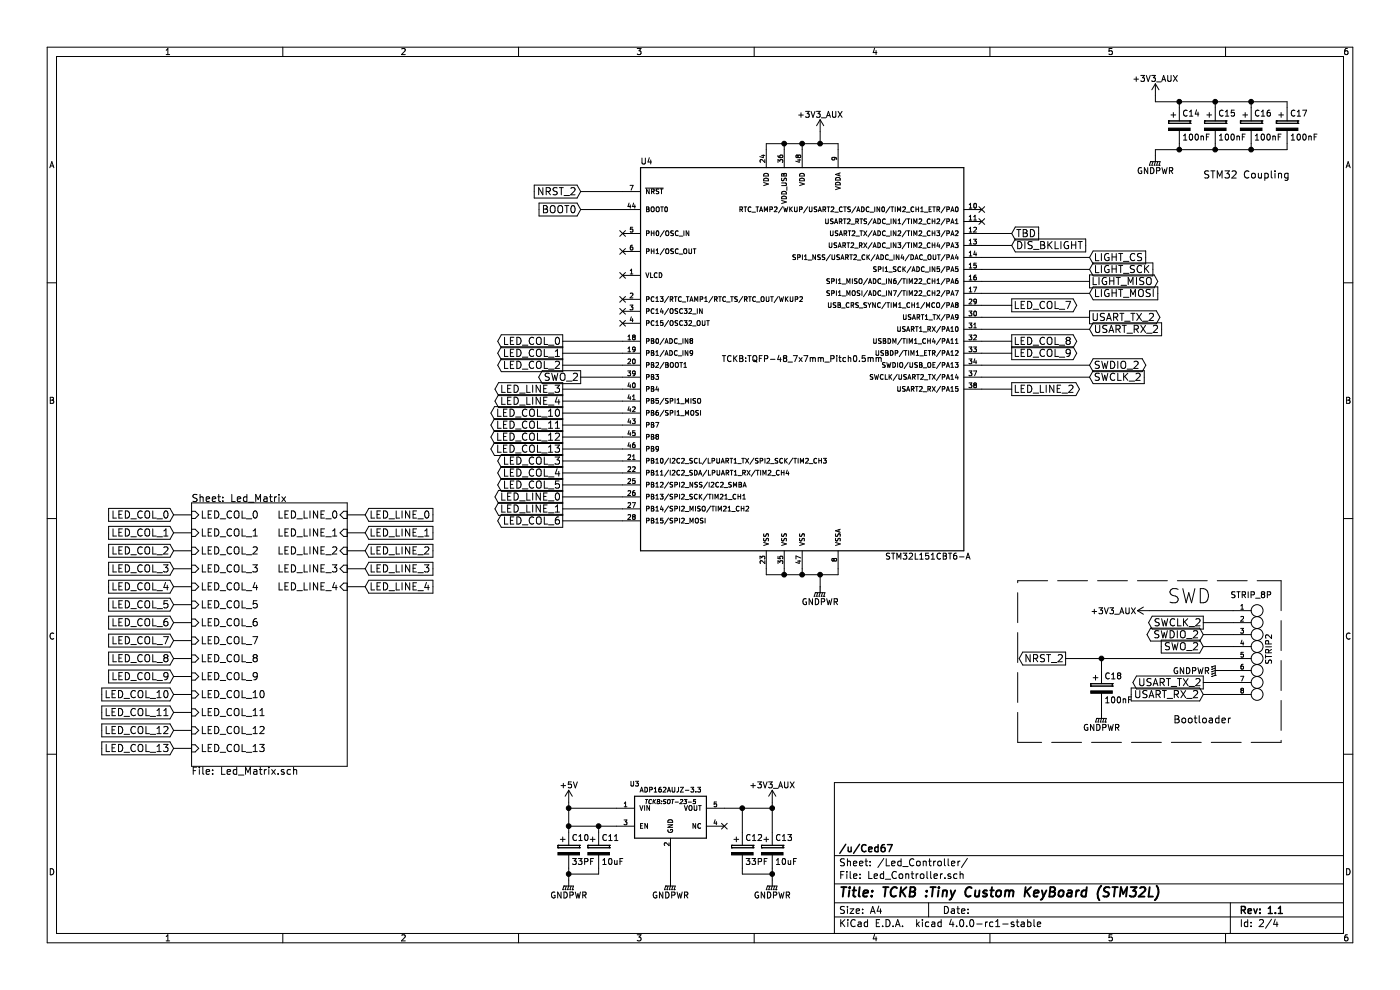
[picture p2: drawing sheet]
EESchema Schematic File Version 2
LIBS:power
LIBS:device
LIBS:transistors
LIBS:conn
LIBS:linear
LIBS:regul
LIBS:74xx
LIBS:cmos4000
LIBS:adc-dac
LIBS:memory
LIBS:xilinx
LIBS:microcontrollers
LIBS:dsp
LIBS:microchip
LIBS:analog_switches
LIBS:motorola
LIBS:texas
LIBS:intel
LIBS:audio
LIBS:interface
LIBS:digital-audio
LIBS:philips
LIBS:display
LIBS:cypress
LIBS:siliconi
LIBS:opto
LIBS:atmel
LIBS:contrib
LIBS:valves
LIBS:TCKB
LIBS:TCKB-cache
EELAYER 25 0
EELAYER END
$Descr A4 11693 8268
encoding utf-8
Sheet 2 4
Title "TCKB :Tiny Custom KeyBoard (STM32L)"
Date ""
Rev "1.1"
Comp "/u/Ced67"
Comment1 ""
Comment2 ""
Comment3 ""
Comment4 ""
$EndDescr
$Comp
L GNDPWR #PWR019
U 1 1
P 6850 4900
F 0 "#PWR019" H 6850 4700 50  0001 C CNN
F 1 "GNDPWR" H 6850 4770 50  0000 C CNN
F 2 "" H 6850 4850 60  0000 C CNN
F 3 "" H 6850 4850 60  0000 C CNN
	1    6850 4900
	1    0    0    -1  
$EndComp
Wire Wire Line
	6400 4750 6400 4800
Wire Wire Line
	6400 4800 7000 4800
Wire Wire Line
	7000 4800 7000 4750
Wire Wire Line
	6550 4750 6550 4800
Connection ~ 6550 4800
Wire Wire Line
	6700 4750 6700 4800
Connection ~ 6700 4800
$Comp
L CP C14
U 1 1
P 9850 1050
F 0 "C14" H 9875 1150 50  0000 L CNN
F 1 "100nF" H 9875 950 50  0000 L CNN
F 2 "TCKB:C_0805" H 9888 900 30  0001 C CNN
F 3 "" H 9850 1050 60  0000 C CNN
	1    9850 1050
	1    0    0    -1  
$EndComp
$Comp
L GNDPWR #PWR020
U 1 1
P 9650 1300
F 0 "#PWR020" H 9650 1100 50  0001 C CNN
F 1 "GNDPWR" H 9650 1170 50  0000 C CNN
F 2 "" H 9650 1250 60  0000 C CNN
F 3 "" H 9650 1250 60  0000 C CNN
	1    9650 1300
	1    0    0    -1  
$EndComp
Wire Wire Line
	9650 1300 9650 1250
Text GLabel 10050 5200 0    60   Output ~ 0
SWCLK_2
Text GLabel 10050 5300 0    60   BiDi ~ 0
SWDIO_2
Text GLabel 8900 5500 0    60   Output ~ 0
NRST_2
Text GLabel 9100 3150 2    60   Input ~ 0
SWCLK_2
Text GLabel 9100 3050 2    60   BiDi ~ 0
SWDIO_2
Text GLabel 4850 1600 0    60   Input ~ 0
NRST_2
Text GLabel 4850 3150 0    60   Output ~ 0
SWO_2
Wire Wire Line
	8200 3050 9100 3050
Wire Wire Line
	8200 3150 9100 3150
Wire Wire Line
	6400 1250 6400 1200
Wire Wire Line
	6400 1200 7000 1200
Wire Wire Line
	7000 1200 7000 1250
Wire Wire Line
	6700 1250 6700 1200
Connection ~ 6700 1200
Wire Wire Line
	6550 1250 6550 1200
Connection ~ 6550 1200
$Comp
L STM32L053C8 U4
U 1 1
P 6700 3000
F 0 "U4" H 5400 4650 50  0000 C CNN
F 1 "STM32L151CBT6-A" H 7750 1350 50  0000 C CNN
F 2 "TCKB:TQFP-48_7x7mm_Pitch0.5mm" H 6700 3000 50  0000 C CNN
F 3 "" H 6700 3000 60  0000 C CNN
	1    6700 3000
	1    0    0    -1  
$EndComp
Text Notes 10050 1500 0    60   ~ 0
STM32 Coupling
$Comp
L CP C15
U 1 1
P 10150 1050
F 0 "C15" H 10175 1150 50  0000 L CNN
F 1 "100nF" H 10175 950 50  0000 L CNN
F 2 "TCKB:C_0805" H 10188 900 30  0001 C CNN
F 3 "" H 10150 1050 60  0000 C CNN
	1    10150 1050
	1    0    0    -1  
$EndComp
$Comp
L CP C17
U 1 1
P 10750 1050
F 0 "C17" H 10775 1150 50  0000 L CNN
F 1 "100nF" H 10775 950 50  0000 L CNN
F 2 "TCKB:C_0805" H 10788 900 30  0001 C CNN
F 3 "" H 10750 1050 60  0000 C CNN
	1    10750 1050
	1    0    0    -1  
$EndComp
$Comp
L CP C16
U 1 1
P 10450 1050
F 0 "C16" H 10475 1150 50  0000 L CNN
F 1 "100nF" H 10475 950 50  0000 L CNN
F 2 "TCKB:C_0805" H 10488 900 30  0001 C CNN
F 3 "" H 10450 1050 60  0000 C CNN
	1    10450 1050
	1    0    0    -1  
$EndComp
NoConn ~ 5200 2300
Wire Wire Line
	9650 850  10750 850 
Wire Wire Line
	10750 850  10750 900 
Wire Wire Line
	9650 1250 10750 1250
Wire Wire Line
	10750 1250 10750 1200
Wire Wire Line
	10450 1200 10450 1250
Connection ~ 10450 1250
Wire Wire Line
	10150 1200 10150 1250
Connection ~ 10150 1250
Wire Wire Line
	9850 1200 9850 1250
Connection ~ 9850 1250
Wire Wire Line
	9850 900  9850 850 
Connection ~ 9850 850 
Wire Wire Line
	10150 900  10150 850 
Connection ~ 10150 850 
Wire Wire Line
	10450 900  10450 850 
Connection ~ 10450 850 
Text GLabel 10050 5800 0    60   Input ~ 0
USART_RX_2
Text GLabel 10050 5700 0    60   Output ~ 0
USART_TX_2
Text GLabel 9100 2750 2    60   Input ~ 0
USART_RX_2
Text GLabel 9100 2650 2    60   Output ~ 0
USART_TX_2
Wire Wire Line
	8200 2650 9100 2650
Wire Wire Line
	8200 2750 9100 2750
Text GLabel 9100 2450 2    60   Input ~ 0
LIGHT_MOSI
Text GLabel 9100 2350 2    60   Output ~ 0
LIGHT_MISO
Text GLabel 9100 2250 2    60   Input ~ 0
LIGHT_SCK
Text GLabel 9100 2150 2    60   Input ~ 0
LIGHT_CS
Wire Wire Line
	8200 2150 9100 2150
Wire Wire Line
	9100 2250 8200 2250
Wire Wire Line
	8200 2350 9100 2350
Wire Wire Line
	9100 2450 8200 2450
Wire Wire Line
	5200 1600 4850 1600
Text GLabel 4850 1750 0    60   Input ~ 0
BOOT0
Wire Wire Line
	4850 1750 5200 1750
$Comp
L GNDPWR #PWR021
U 1 1
P 5600 7350
F 0 "#PWR021" H 5600 7150 50  0001 C CNN
F 1 "GNDPWR" H 5600 7220 50  0000 C CNN
F 2 "" H 5600 7300 60  0000 C CNN
F 3 "" H 5600 7300 60  0000 C CNN
	1    5600 7350
	1    0    0    -1  
$EndComp
$Comp
L CP C13
U 1 1
P 6450 7100
F 0 "C13" H 6475 7200 50  0000 L CNN
F 1 "10uF" H 6475 7000 50  0000 L CNN
F 2 "TCKB:C_0805" H 6488 6950 30  0001 C CNN
F 3 "" H 6450 7100 60  0000 C CNN
	1    6450 7100
	1    0    0    -1  
$EndComp
$Comp
L +5V #PWR022
U 1 1
P 4750 6700
F 0 "#PWR022" H 4750 6550 50  0001 C CNN
F 1 "+5V" H 4750 6840 50  0000 C CNN
F 2 "" H 4750 6700 60  0000 C CNN
F 3 "" H 4750 6700 60  0000 C CNN
	1    4750 6700
	1    0    0    -1  
$EndComp
$Comp
L CP C12
U 1 1
P 6200 7100
F 0 "C12" H 6225 7200 50  0000 L CNN
F 1 "33PF" H 6225 7000 50  0000 L CNN
F 2 "TCKB:C_0805" H 6238 6950 30  0001 C CNN
F 3 "" H 6200 7100 60  0000 C CNN
	1    6200 7100
	1    0    0    -1  
$EndComp
$Comp
L CP C10
U 1 1
P 4750 7100
F 0 "C10" H 4775 7200 50  0000 L CNN
F 1 "33PF" H 4775 7000 50  0000 L CNN
F 2 "TCKB:C_0805" H 4788 6950 30  0001 C CNN
F 3 "" H 4750 7100 60  0000 C CNN
	1    4750 7100
	1    0    0    -1  
$EndComp
$Comp
L CP C11
U 1 1
P 5000 7100
F 0 "C11" H 5025 7200 50  0000 L CNN
F 1 "10uF" H 5025 7000 50  0000 L CNN
F 2 "TCKB:C_0805" H 5038 6950 30  0001 C CNN
F 3 "" H 5000 7100 60  0000 C CNN
	1    5000 7100
	1    0    0    -1  
$EndComp
Wire Wire Line
	4750 6700 4750 6950
Wire Wire Line
	4750 6900 5150 6900
Connection ~ 4750 6900
Wire Wire Line
	5150 6750 4750 6750
Connection ~ 4750 6750
Wire Wire Line
	5000 6900 5000 6950
Connection ~ 5000 6900
Wire Wire Line
	5600 7350 5600 7100
$Comp
L GNDPWR #PWR023
U 1 1
P 4750 7350
F 0 "#PWR023" H 4750 7150 50  0001 C CNN
F 1 "GNDPWR" H 4750 7220 50  0000 C CNN
F 2 "" H 4750 7300 60  0000 C CNN
F 3 "" H 4750 7300 60  0000 C CNN
	1    4750 7350
	1    0    0    -1  
$EndComp
$Comp
L GNDPWR #PWR024
U 1 1
P 6450 7350
F 0 "#PWR024" H 6450 7150 50  0001 C CNN
F 1 "GNDPWR" H 6450 7220 50  0000 C CNN
F 2 "" H 6450 7300 60  0000 C CNN
F 3 "" H 6450 7300 60  0000 C CNN
	1    6450 7350
	1    0    0    -1  
$EndComp
Wire Wire Line
	4750 7250 4750 7350
Wire Wire Line
	5000 7250 5000 7300
Wire Wire Line
	5000 7300 4750 7300
Connection ~ 4750 7300
Wire Wire Line
	6450 7250 6450 7350
Wire Wire Line
	6200 7250 6200 7300
Wire Wire Line
	6200 7300 6450 7300
Connection ~ 6450 7300
Wire Wire Line
	6200 6950 6200 6750
NoConn ~ 6050 6900
$Comp
L ADP162AUJZ-3.3 U3
U 1 1
P 5600 6800
F 0 "U3" H 5300 7050 40  0000 C CNN
F 1 "ADP162AUJZ-3.3" H 5600 7000 40  0000 C CNN
F 2 "TCKB:SOT-23-5" H 5600 6900 35  0000 C CIN
F 3 "" H 5600 6800 60  0000 C CNN
	1    5600 6800
	1    0    0    -1  
$EndComp
Text GLabel 1450 4450 0    60   Input ~ 0
LED_COL_1
Text GLabel 1450 4600 0    60   Input ~ 0
LED_COL_2
Text GLabel 1450 4750 0    60   Input ~ 0
LED_COL_3
Text GLabel 1450 4900 0    60   Input ~ 0
LED_COL_4
Text GLabel 1450 5050 0    60   Input ~ 0
LED_COL_5
Text GLabel 1450 5200 0    60   Input ~ 0
LED_COL_6
Text GLabel 1450 5350 0    60   Input ~ 0
LED_COL_7
Text GLabel 1450 5500 0    60   Input ~ 0
LED_COL_8
Text GLabel 1450 5650 0    60   Input ~ 0
LED_COL_9
Text GLabel 1450 5800 0    60   Input ~ 0
LED_COL_10
Text GLabel 1450 5950 0    60   Input ~ 0
LED_COL_11
Text GLabel 1450 6100 0    60   Input ~ 0
LED_COL_12
Text GLabel 1450 6250 0    60   Input ~ 0
LED_COL_13
Text GLabel 1450 4300 0    60   Input ~ 0
LED_COL_0
Text GLabel 3050 4450 2    60   Input ~ 0
LED_LINE_1
Text GLabel 3050 4600 2    60   Input ~ 0
LED_LINE_2
Text GLabel 3050 4750 2    60   Input ~ 0
LED_LINE_3
Text GLabel 3050 4900 2    60   Input ~ 0
LED_LINE_4
Text GLabel 3050 4300 2    60   Input ~ 0
LED_LINE_0
Wire Wire Line
	1450 4300 1600 4300
Wire Wire Line
	1600 4450 1450 4450
Wire Wire Line
	1450 4600 1600 4600
Wire Wire Line
	1600 4750 1450 4750
Wire Wire Line
	1450 4900 1600 4900
Wire Wire Line
	1600 5050 1450 5050
Wire Wire Line
	1450 5200 1600 5200
Wire Wire Line
	1600 5350 1450 5350
Wire Wire Line
	1600 5500 1450 5500
Wire Wire Line
	1450 5650 1600 5650
Wire Wire Line
	1600 5800 1450 5800
Wire Wire Line
	1450 5950 1600 5950
Wire Wire Line
	1600 6100 1450 6100
Wire Wire Line
	1450 6250 1600 6250
Wire Wire Line
	2900 4300 3050 4300
Wire Wire Line
	3050 4450 2900 4450
Wire Wire Line
	2900 4600 3050 4600
Wire Wire Line
	3050 4750 2900 4750
Wire Wire Line
	2900 4900 3050 4900
$Comp
L +3V3_AUX #PWR025
U 1 1
P 6450 6700
F 0 "#PWR025" H 6450 6550 50  0001 C CNN
F 1 "+3V3_AUX" H 6450 6840 50  0000 C CNN
F 2 "" H 6450 6700 60  0000 C CNN
F 3 "" H 6450 6700 60  0000 C CNN
	1    6450 6700
	1    0    0    -1  
$EndComp
Wire Wire Line
	6050 6750 6450 6750
Wire Wire Line
	6450 6700 6450 6950
Connection ~ 6200 6750
Connection ~ 6450 6750
$Comp
L +3V3_AUX #PWR026
U 1 1
P 6850 1100
F 0 "#PWR026" H 6850 950 50  0001 C CNN
F 1 "+3V3_AUX" H 6850 1240 50  0000 C CNN
F 2 "" H 6850 1100 60  0000 C CNN
F 3 "" H 6850 1100 60  0000 C CNN
	1    6850 1100
	1    0    0    -1  
$EndComp
Wire Wire Line
	6850 1100 6850 1200
Connection ~ 6850 1200
$Comp
L +3V3_AUX #PWR027
U 1 1
P 9650 800
F 0 "#PWR027" H 9650 650 50  0001 C CNN
F 1 "+3V3_AUX" H 9650 940 50  0000 C CNN
F 2 "" H 9650 800 60  0000 C CNN
F 3 "" H 9650 800 60  0000 C CNN
	1    9650 800 
	1    0    0    -1  
$EndComp
Wire Wire Line
	9650 800  9650 850 
$Comp
L +3V3_AUX #PWR028
U 1 1
P 9600 5100
F 0 "#PWR028" H 9600 4950 50  0001 C CNN
F 1 "+3V3_AUX" V 9600 5400 50  0000 C CNN
F 2 "" H 9600 5100 60  0000 C CNN
F 3 "" H 9600 5100 60  0000 C CNN
	1    9600 5100
	0    -1   -1   0   
$EndComp
Text GLabel 10050 5400 0    60   Input ~ 0
SWO_2
$Comp
L CP C18
U 1 1
P 9200 5750
F 0 "C18" H 9225 5850 50  0000 L CNN
F 1 "100nF" H 9225 5650 50  0000 L CNN
F 2 "TCKB:C_0805" H 9238 5600 30  0001 C CNN
F 3 "" H 9200 5750 60  0000 C CNN
	1    9200 5750
	1    0    0    -1  
$EndComp
$Comp
L STRIP_8P STRIP2
U 1 1
P 10300 5100
F 0 "STRIP2" V 10600 4650 50  0000 L CNN
F 1 "STRIP_8P" H 10450 5200 50  0000 C BNN
F 2 "TCKB:SlantedStrip8p" H 10450 5100 60  0001 C CNN
F 3 "" H 10450 5100 60  0000 C CNN
	1    10300 5100
	1    0    0    -1  
$EndComp
$Comp
L GNDPWR #PWR029
U 1 1
P 10200 5600
F 0 "#PWR029" H 10200 5400 50  0001 C CNN
F 1 "GNDPWR" V 10200 5350 50  0000 C CNN
F 2 "" H 10200 5550 60  0000 C CNN
F 3 "" H 10200 5550 60  0000 C CNN
	1    10200 5600
	0    1    -1   0   
$EndComp
Wire Wire Line
	9600 5100 10300 5100
Wire Wire Line
	10300 5200 10050 5200
$Comp
L GNDPWR #PWR030
U 1 1
P 9200 5950
F 0 "#PWR030" H 9200 5750 50  0001 C CNN
F 1 "GNDPWR" H 9200 5820 50  0000 C CNN
F 2 "" H 9200 5900 60  0000 C CNN
F 3 "" H 9200 5900 60  0000 C CNN
	1    9200 5950
	1    0    0    -1  
$EndComp
Text Notes 9750 5050 0    118  ~ 0
SWD
Text Notes 9800 6050 0    60   ~ 0
Bootloader
Wire Wire Line
	8900 5500 10300 5500
Wire Wire Line
	10050 5700 10300 5700
Wire Wire Line
	10300 5800 10050 5800
Wire Wire Line
	9200 5600 9200 5500
Connection ~ 9200 5500
Wire Wire Line
	9200 5950 9200 5900
Wire Notes Line
	10700 4850 10700 6200
Wire Notes Line
	10700 6200 8500 6200
Wire Notes Line
	8500 6200 8500 4850
Wire Notes Line
	8500 4850 10700 4850
Wire Wire Line
	10300 5300 10050 5300
Wire Wire Line
	10050 5400 10300 5400
Wire Wire Line
	10300 5600 10200 5600
Wire Wire Line
	6850 4900 6850 4800
Connection ~ 6850 4800
$Sheet
S 1600 4200 1300 2200
U 5663F00B
F0 "Led_Matrix" 60
F1 "Led_Matrix.sch" 60
F2 "LED_LINE_1" I R 2900 4450 60 
F3 "LED_LINE_2" I R 2900 4600 60 
F4 "LED_LINE_3" I R 2900 4750 60 
F5 "LED_LINE_4" I R 2900 4900 60 
F6 "LED_COL_1" I L 1600 4450 60 
F7 "LED_COL_2" I L 1600 4600 60 
F8 "LED_COL_3" I L 1600 4750 60 
F9 "LED_COL_4" I L 1600 4900 60 
F10 "LED_COL_6" I L 1600 5200 60 
F11 "LED_COL_7" I L 1600 5350 60 
F12 "LED_COL_8" I L 1600 5500 60 
F13 "LED_COL_9" I L 1600 5650 60 
F14 "LED_COL_5" I L 1600 5050 60 
F15 "LED_COL_10" I L 1600 5800 60 
F16 "LED_COL_11" I L 1600 5950 60 
F17 "LED_COL_12" I L 1600 6100 60 
F18 "LED_COL_13" I L 1600 6250 60 
F19 "LED_LINE_0" I R 2900 4300 60 
F20 "LED_COL_0" I L 1600 4300 60 
$EndSheet
Text GLabel 8450 2050 2    60   Input ~ 0
DIS_BKLIGHT
Text GLabel 4700 4250 0    60   Output ~ 0
LED_LINE_1
Text GLabel 8450 3250 2    60   Output ~ 0
LED_LINE_2
Text GLabel 4700 3250 0    60   Output ~ 0
LED_LINE_3
Text GLabel 4700 3350 0    60   Output ~ 0
LED_LINE_4
Text GLabel 4700 4150 0    60   Output ~ 0
LED_LINE_0
Text GLabel 4700 2950 0    60   Output ~ 0
LED_COL_1
Text GLabel 4700 3050 0    60   Output ~ 0
LED_COL_2
Text GLabel 4700 3850 0    60   Output ~ 0
LED_COL_3
Text GLabel 4700 3950 0    60   Output ~ 0
LED_COL_4
Text GLabel 4700 4050 0    60   Output ~ 0
LED_COL_5
Text GLabel 4700 4350 0    60   Output ~ 0
LED_COL_6
Text GLabel 8450 2550 2    60   Output ~ 0
LED_COL_7
Text GLabel 8450 2850 2    60   Output ~ 0
LED_COL_8
Text GLabel 8450 2950 2    60   Output ~ 0
LED_COL_9
Text GLabel 4700 3450 0    60   Output ~ 0
LED_COL_10
Text GLabel 4700 3550 0    60   Output ~ 0
LED_COL_11
Text GLabel 4700 3650 0    60   Output ~ 0
LED_COL_12
Text GLabel 4700 3750 0    60   Output ~ 0
LED_COL_13
Text GLabel 4700 2850 0    60   Output ~ 0
LED_COL_0
Wire Wire Line
	4850 3150 5200 3150
Wire Wire Line
	4700 2850 5200 2850
Wire Wire Line
	4700 2950 5200 2950
Wire Wire Line
	5200 3050 4700 3050
Wire Wire Line
	4700 3850 5200 3850
Wire Wire Line
	5200 3950 4700 3950
Wire Wire Line
	4700 4050 5200 4050
Wire Wire Line
	5200 4150 4700 4150
Wire Wire Line
	4700 4250 5200 4250
Wire Wire Line
	4700 4350 5200 4350
Wire Wire Line
	8200 2550 8450 2550
Wire Wire Line
	8200 2850 8450 2850
Wire Wire Line
	8450 2950 8200 2950
Wire Wire Line
	8200 3250 8450 3250
Wire Wire Line
	4700 3250 5200 3250
Wire Wire Line
	5200 3350 4700 3350
Wire Wire Line
	4700 3450 5200 3450
Wire Wire Line
	5200 3550 4700 3550
Wire Wire Line
	4700 3650 5200 3650
Wire Wire Line
	5200 3750 4700 3750
Wire Wire Line
	8200 2050 8450 2050
Text GLabel 8450 1950 2    60   Input ~ 0
TBD
Wire Wire Line
	8200 1950 8450 1950
NoConn ~ 5200 1950
NoConn ~ 5200 2100
NoConn ~ 5200 2500
NoConn ~ 5200 2600
NoConn ~ 5200 2700
NoConn ~ 8200 1750
NoConn ~ 8200 1850
$EndSCHEMATC
